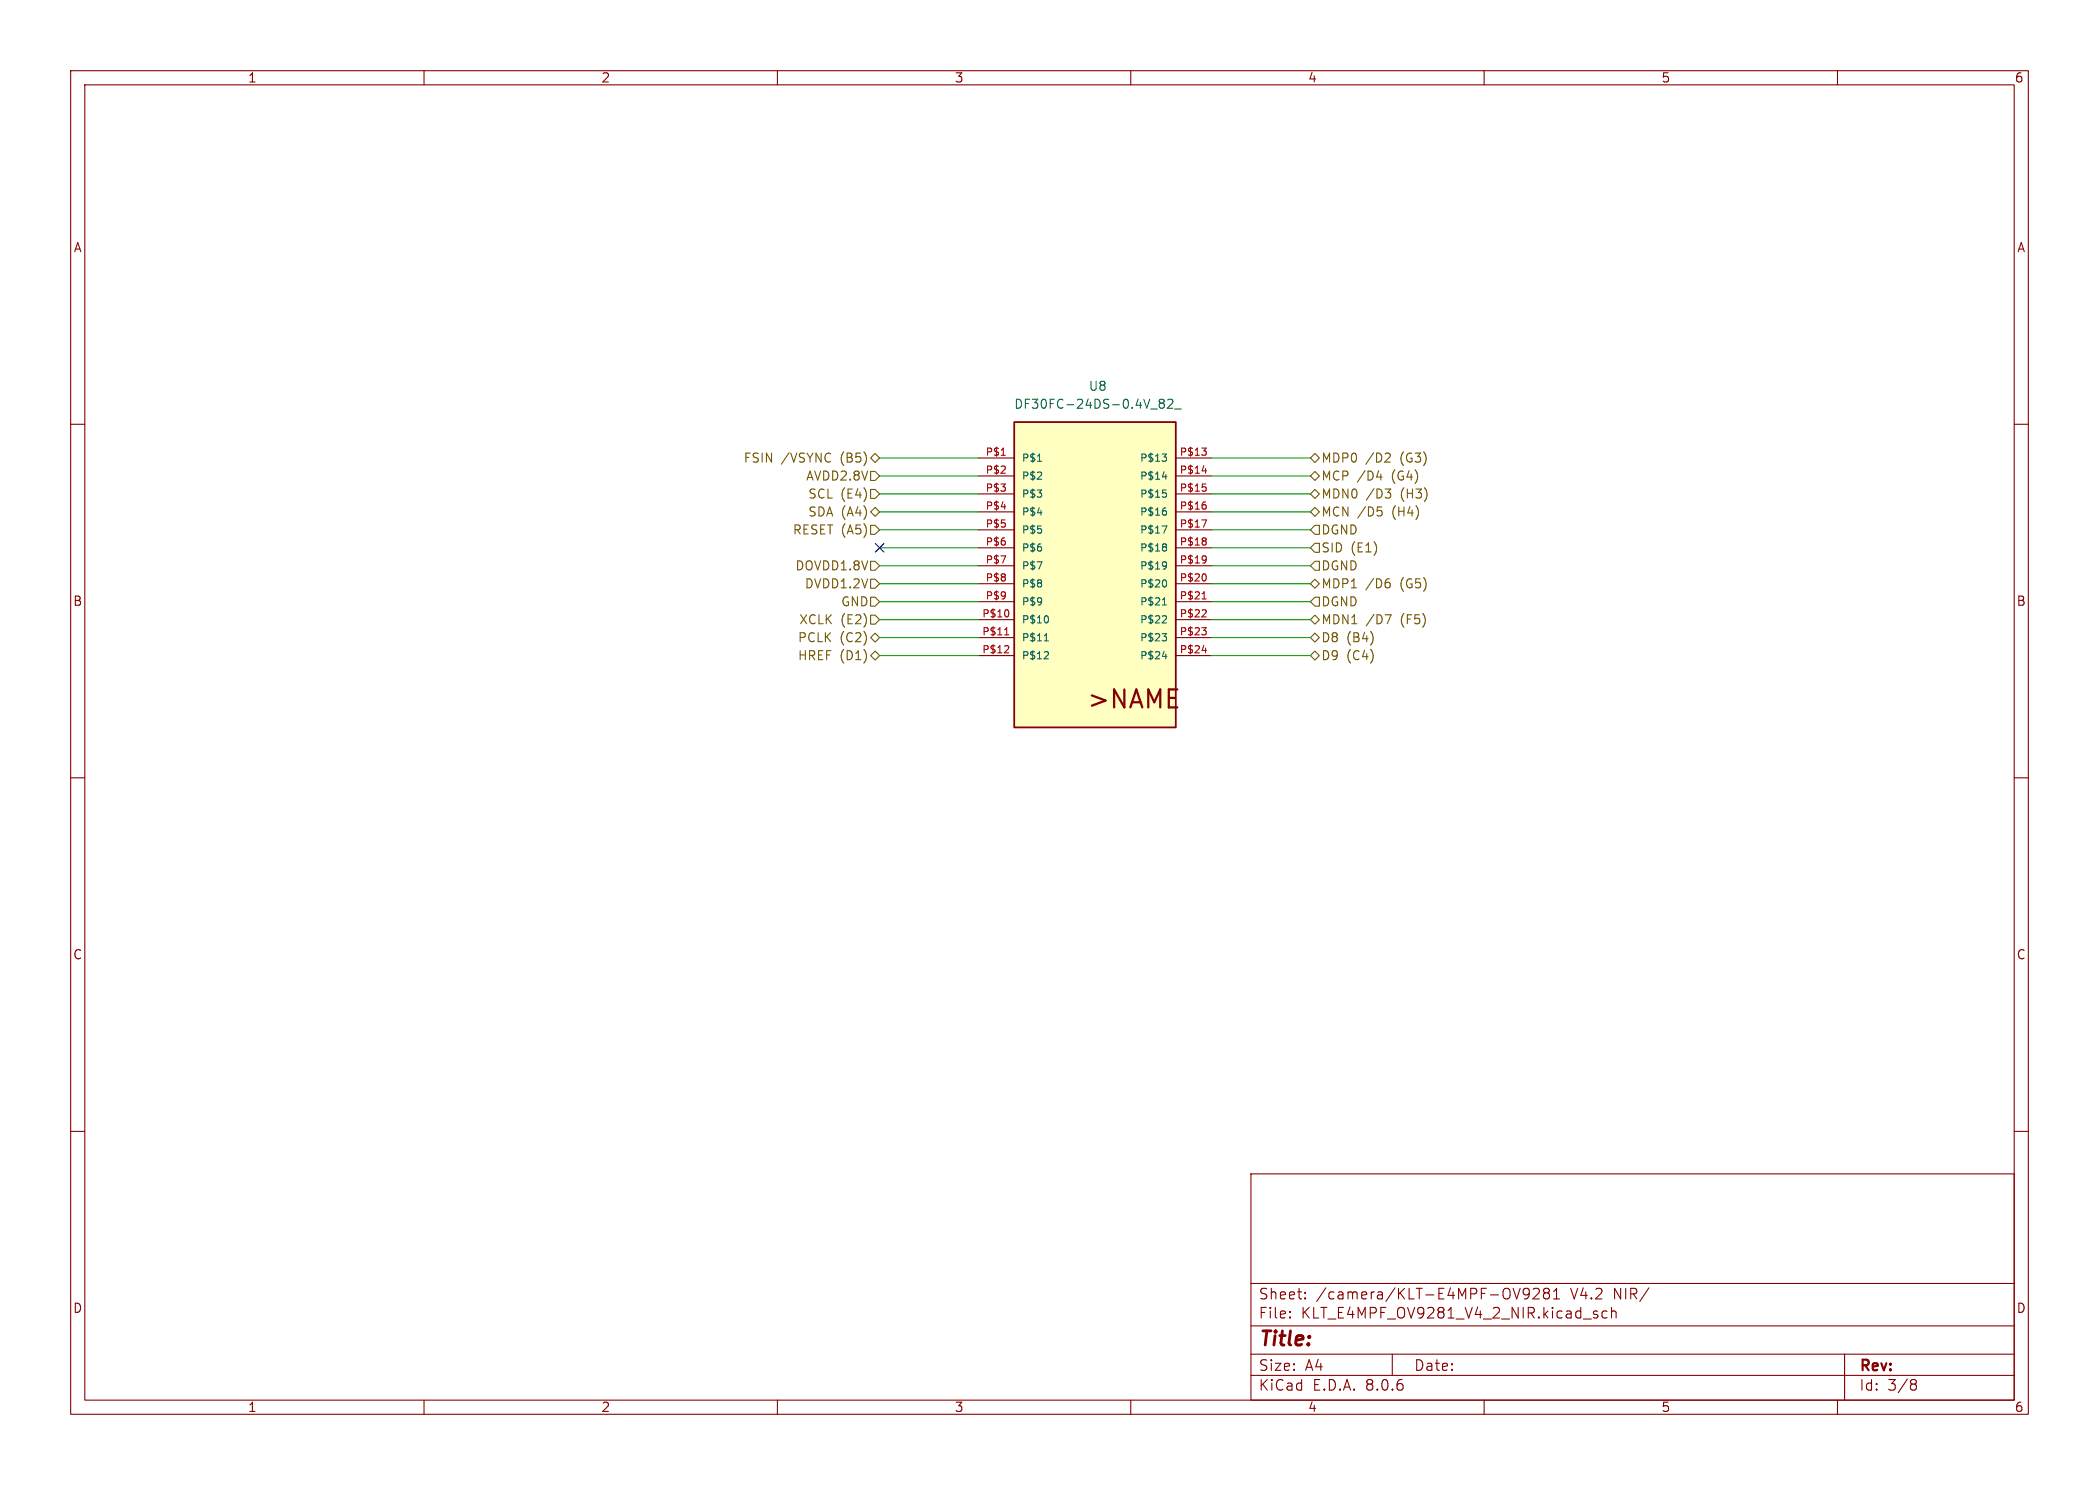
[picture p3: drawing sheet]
<svg xmlns="http://www.w3.org/2000/svg" width="297mm" height="210mm" viewBox="0 0 297 210" stroke-linecap="round" stroke-linejoin="round" font-family="sans-serif">
<g fill="none" stroke="#840000" stroke-width=".15">
<path d="M10 10h277v190h-277zM12 12h273v186h-273zM60 10v2M110 10v2M160 10v2M210 10v2M260 10v2M10 60h2M285 60h2M10 110h2M285 110h2M10 160h2"/>
<path d="M285 160h2M177 166h108v32h-108zM60 198v2M110 198v2M160 198v2M177 194.5h108M177 191.5h108M177 187.5h108M177 181.5h108M182.5 186.3h.1l-.1 .1M182.5 186.3v.1M182.5 185.5v.1"/>
<path d="M182.5 185.5h.1l-.1 .1M184.7 183.6v.1M184.7 183.6h-.1l.1 .1M184.7 182.8v.1M184.7 182.8h-.1l.1 .1M197 191.5v3M210 198v2M214.1 182.2l.5 1.5 .5-1.5M216.4 182.8l-.3 .3h-.3l-.3-.3v-.3l.2-.2 .4-.1 .2 .1a.99 .99 0 0 1-.3 1.4h-.3M217 182.3l.2-.1 .5 .1a.41 .41 0 0 1 0 .5l-.8 .9h.9M218.7 182.8l-.3 .3 .1 .5 .2 .1 .4-.1 .1-.2v-.4l-.2-.2M218.7 182.8h-.2a.31 .31 0 0 1-.1-.4 .31 .31 0 0 1 .3-.2l.4 .1a.31 .31 0 0 1 .1 .3 .31 .31 0 0 1-.2 .2"/>
<path d="M218.7 182.8h.3M219.8 183.7h.9M219.8 182.6l.4-.4v1.5M227.4 185.5l-.4-.1-.3 .3v.4l.1 .2 .2 .1 .4-.1M228 185.5a.37 .37 0 0 1 .7 .1v.8M228 184.9v1.5M260 198v2M261 191.5v6.5M270.6 195.1h.3l.3 .3-.1 .2-.2 .1M270.6 195.7h.3M270.9 195.7l.2 .2 .1 .4-.3 .3h-.3"/>
</g>
<path d="M143.5 59.7h22.9v43.2h-22.9z" fill="#ffffc2"/>
<path d="M143.5 59.7h22.9v43.2h-22.9z" fill="none" stroke="#840000" stroke-width=".25"/>
<g fill="none" stroke="#840000" stroke-width=".15">
<path d="M138.4 64.8h5.1M138.4 67.3h5.1M138.4 69.9h5.1M138.4 72.4h5.1M138.4 74.9h5.1M138.4 77.5h5.1M166.4 64.8h5M166.4 67.3h5M166.4 69.9h5M166.4 72.4h5M166.4 74.9h5M166.4 77.5h5"/>
<path d="M138.4 87.6h5.1M138.4 90.2h5.1M138.4 92.7h5.1M138.4 80h5.1M138.4 82.6h5.1M138.4 85.1h5.1M166.4 87.6h5M166.4 90.2h5M166.4 92.7h5M166.4 80h5M166.4 82.6h5M166.4 85.1h5"/>
</g>
<g fill="none" stroke="#006464" stroke-width=".15">
<path d="M164.3 57l-.3-.2 .3-.3h.2l.2 .2-.2 .3M164.3 57l-.3 .2 .1 .4 .2 .1h.3l.1-.2v-.3l-.2-.2M164.3 57h.2M165.2 56.6l.2-.1h.3l.2 .1 .1 .2-.1 .2-.7 .7h.8M166.2 57.9h1M146.8 65.2h.6M164.4 64.2h.7l-.4 .4M164.4 74.4h.7l-.4 1M164.5 67.4h.6M164.5 69.3h.5M164.8 71.8h.2M164.9 64.6l.2 .2v.2l-.2 .2"/>
<path d="M164.9 69.7l.2 .2v.2l-.2 .2M164.9 72.2l.2 .2v.3l-.2 .2M164.9 76.9l.2 .2-.2 .3h.1l.1 .3-.2 .2M164.9 79.5l.1 .1a.86 .86 0 0 1-.1 .8M165 67.1v.7M165.1 79.9l-.2 .2M147.8 90.6h.6M148 89.8l.1-.2v1M148.3 87.2l.1 .3-.1 .5M148.3 92.2l.1 .1-.1 .3-.6 .6h.7M164.4 89.6h.7l-.4 .4M164.5 85.6h.6"/>
<path d="M164.5 92.8h.6M164.7 84.7l.1-.2v1.1M164.9 87.1l.2 .2-.1 .2-.6 .6h.7M164.9 90l.2 .2v.2l-.2 .2M164.9 82l.2 .4-.2 .6M165 92.5v.7"/>
</g>
<g fill="none" stroke="#a90000" stroke-width=".15">
<path d="M141.7 64.4h.6M170 63.4h.7l-.4 .4M170 73.5h.7l-.4 1M170.1 66.6h.6M170.1 68.4h.5M170.4 71h.2M170.5 63.8l.2 .1v.3l-.2 .2M170.5 68.8l.2 .2v.3l-.2 .2M170.5 71.4l.2 .2v.2l-.2 .2M170.5 76.1l.2 .2-.2 .2 .1 .1 .1 .3-.2 .2M170.5 78.6l.1 .1a.86 .86 0 0 1-.1 .8M170.6 66.2v.7"/>
<path d="M170.7 79l-.2 .2M142.2 89.8h.5M142.3 88.9l.1-.1v1M142.5 91.3l.2 .2v.2l-.6 .6h.6M142.6 86.3l.1 .3-.1 .6M170 88.8h.7l-.4 .4M170.1 84.7h.6M170.1 92h.6M170.3 83.8l.1-.1v1M170.5 86.2l.2 .2-.1 .3-.6 .5h.7M170.5 89.2l.2 .1v.3l-.2 .2M170.5 81.2l.2 .3-.2 .6"/>
<path d="M170.6 91.6v.7"/>
</g>
<g fill="none" stroke="#725600" stroke-width=".15">
<path d="M123.2 66.7h.6l.7 .6-.7 .6h-.6zM123.2 74.3h.6l.7 .6-.7 .7h-.6zM123.2 64.8l.6-.7 .7 .7-.7 .6zM123.2 69.2h.6l.7 .7-.7 .6h-.6zM123.2 79.4h.6l.7 .6-.7 .6h-.6zM123.8 71.8l.7 .6-.7 .6-.6-.6zM185.4 67.3l.7-.6 .6 .6-.6 .6zM185.4 69.9l.7-.7 .6 .7-.6 .6zM185.4 64.8l.7-.7 .6 .7-.6 .6zM186.1 79.4h.6v1.2h-.6l-.7-.6zM186.1 76.8h.6v1.3h-.6l-.7-.6zM186.1 71.8l.6 .6-.6 .6-.7-.6z"/>
<path d="M186.1 74.3h.6v1.3h-.6l-.7-.7zM194.8 67.5h.8M194.9 71.7h.6M195.3 72.2l.3 .2v.3l-.3 .3M195.4 67v.9M196 69.2h.8l-.4 .4M196.5 64.1l.2 .2v.3l-.8 .7h.8M196.5 69.6l.3 .3v.3l-.3 .2M123.2 81.9h.6l.7 .7-.7 .6h-.6zM123.2 92.7l.6-.6 .7 .6-.7 .6zM123.2 84.5h.6l.7 .6-.7 .6h-.6zM123.2 87h.6l.7 .6-.7 .7h-.6z"/>
<path d="M123.8 89.5l.7 .7-.7 .6-.6-.6zM185.4 92.7l.7-.6 .6 .6-.6 .6zM185.4 82.6l.7-.7 .6 .7-.6 .6zM185.4 90.2l.7-.7 .6 .7-.6 .6zM185.4 87.6l.7-.6 .6 .6-.6 .7zM186.1 84.5h.6v1.2h-.6l-.7-.6zM196 86.9h.8l-.5 1.3M196.4 81.9h.2M196.5 82.3l.2 .3v.3l-.2 .2"/>
</g>
<g fill="none" stroke="#009600" stroke-width=".15">
<path d="M124.5 74.9h13.9M124.5 69.9h13.9M124.5 77.5h13.9M124.5 67.3h13.9M124.5 64.8h13.9M124.5 72.4h13.9M171.4 74.9h14M171.4 69.9h14M171.4 77.5h14M171.4 67.3h14M171.4 64.8h14M171.4 72.4h14"/>
<path d="M124.5 92.7h13.9M124.5 87.6h13.9M124.5 82.6h13.9M124.5 85.1h13.9M124.5 90.2h13.9M124.5 80h13.9M171.4 92.7h14M171.4 87.6h14M171.4 82.6h14M171.4 85.1h14M171.4 90.2h14M171.4 80h14"/>
</g>
<path d="M123.9 76.9l1.2 1.2M125.1 76.9l-1.2 1.2" fill="none" stroke="#000084" stroke-width=".15"/>
<text font-size="3.5" fill="#840000" x="153.7" y="100.6">&gt;NAME</text>
<text font-size="2.8" fill="#840000" x="178" y="190.9">Title:</text>
<g font-size="2.1" fill="#840000">
<text x="178" y="184">Sheet:</text>
<text x="186.2" y="184">/camera/KLT-E4MPF-OV9281</text>
<text x="222.3" y="184">V4.2</text>
<text x="228.5" y="184">NIR/</text>
<text x="178" y="186.7">File:</text>
<text x="184.1" y="186.7">KLT_E4MPF_OV9281_V4_2_NIR.kicad_sch</text>
<text x="178" y="196.9">KiCad</text>
<text x="178" y="194.1">Size:</text>
<text x="184.7" y="194.1">A4</text>
<text x="185.7" y="196.9">E.D.A.</text>
<text x="193.3" y="196.9">8.0.6</text>
<text x="200" y="194.1">Date:</text>
<text x="263" y="194.3">Rev:</text>
<text x="263" y="196.9">Id:</text>
<text x="267.1" y="196.9">3/8</text>
</g>
<g font-size="1.8" fill="#840000">
<text x="35" y="11.9">1</text>
<text x="85" y="11.9">2</text>
<text x="135" y="11.9">3</text>
<text x="185" y="11.9">4</text>
<text x="235" y="11.9">5</text>
<text x="285" y="11.9">6</text>
<text x="10.3" y="35.9">A</text>
<text x="285.3" y="35.9">A</text>
<text x="10.3" y="85.9">B</text>
<text x="285.3" y="85.9">B</text>
<text x="10.3" y="135.9">C</text>
<text x="285.3" y="135.9">C</text>
<text x="10.3" y="185.9">D</text>
<text x="285.3" y="185.9">D</text>
<text x="35" y="199.9">1</text>
<text x="85" y="199.9">2</text>
<text x="135" y="199.9">3</text>
<text x="185" y="199.9">4</text>
<text x="235" y="199.9">5</text>
<text x="285" y="199.9">6</text>
</g>
<g font-size="1.8" fill="#006464">
<text x="143.4" y="58">DF30FC-24DS-0.4V_82_</text>
<text x="154" y="55.5">U8</text>
</g>
<g font-size="1.8" fill="#725600">
<text x="105.1" y="65.6">FSIN</text>
<text x="110.5" y="65.6">/VSYNC</text>
<text x="119" y="65.6">(B5)</text>
<text x="186.9" y="65.6">MDP0</text>
<text x="193.3" y="65.6">/D2</text>
<text x="198.2" y="65.6">(G3)</text>
<text x="114" y="68.2">AVDD2.8V</text>
<text x="114.3" y="70.7">SCL (E4)</text>
<text x="186.9" y="68.2">MCP /D4</text>
<text x="186.9" y="70.7">MDN0</text>
<text x="193.3" y="70.7">/D3</text>
<text x="197" y="68.2">(G4)</text>
<text x="198.3" y="70.7">(H3)</text>
<text x="112.1" y="75.8">RESET (A5)</text>
<text x="114.3" y="73.3">SDA (A4)</text>
<text x="186.9" y="73.3">MCN /D5</text>
<text x="186.9" y="75.8">DGND</text>
<text x="197.1" y="73.3">(H4)</text>
<text x="112.5" y="80.9">DOVDD1.8V</text>
<text x="113.8" y="83.4">DVDD1.2V</text>
<text x="186.9" y="80.9">DGND</text>
<text x="186.9" y="78.3">SID</text>
<text x="186.9" y="83.4">MDP1</text>
<text x="191.1" y="78.3">(E1)</text>
<text x="193.3" y="83.4">/D6</text>
<text x="198.2" y="83.4">(G5)</text>
<text x="113" y="88.5">XCLK</text>
<text x="118.9" y="86">GND</text>
<text x="118.9" y="88.5">(E2)</text>
<text x="186.9" y="88.5">MDN1</text>
<text x="186.9" y="86">DGND</text>
<text x="193.3" y="88.5">/D7</text>
<text x="198.3" y="88.5">(F5)</text>
<text x="112.8" y="91">PCLK</text>
<text x="112.8" y="93.6">HREF (D1)</text>
<text x="118.8" y="91">(C2)</text>
<text x="186.9" y="93.6">D9</text>
<text x="186.9" y="91">D8</text>
<text x="190.5" y="93.6">(C4)</text>
<text x="190.5" y="91">(B4)</text>
</g>
<g font-size="1.4" fill="#a90000">
<text x="139.4" y="64.5">P$1</text>
<text x="166.8" y="64.5">P$13</text>
<text x="139.4" y="67.1">P$2</text>
<text x="139.4" y="69.6">P$3</text>
<text x="166.8" y="67.1">P$14</text>
<text x="166.8" y="69.6">P$15</text>
<text x="139.4" y="72.1">P$4</text>
<text x="139.4" y="74.7">P$5</text>
<text x="139.4" y="77.2">P$6</text>
<text x="166.8" y="72.1">P$16</text>
<text x="166.8" y="74.7">P$17</text>
<text x="166.8" y="77.2">P$18</text>
<text x="139.4" y="79.8">P$7</text>
<text x="139.4" y="82.3">P$8</text>
<text x="166.8" y="79.8">P$19</text>
<text x="166.8" y="82.3">P$20</text>
<text x="138.9" y="87.4">P$10</text>
<text x="138.9" y="89.9">P$11</text>
<text x="139.4" y="84.8">P$9</text>
<text x="166.8" y="84.8">P$21</text>
<text x="166.8" y="87.4">P$22</text>
<text x="166.8" y="89.9">P$23</text>
<text x="138.9" y="92.5">P$12</text>
<text x="166.8" y="92.5">P$24</text>
</g>
<g font-size="1.4" fill="#006464">
<text x="144.5" y="65.5">P$1</text>
<text x="161.2" y="65.5">P$13</text>
<text x="144.5" y="68">P$2</text>
<text x="144.5" y="70.6">P$3</text>
<text x="161.2" y="68">P$14</text>
<text x="161.2" y="70.6">P$15</text>
<text x="144.5" y="73.1">P$4</text>
<text x="144.5" y="75.7">P$5</text>
<text x="161.2" y="73.1">P$16</text>
<text x="161.2" y="75.7">P$17</text>
<text x="144.5" y="78.2">P$6</text>
<text x="144.5" y="80.7">P$7</text>
<text x="144.5" y="83.3">P$8</text>
<text x="161.2" y="78.2">P$18</text>
<text x="161.2" y="80.7">P$19</text>
<text x="161.2" y="83.3">P$20</text>
<text x="144.5" y="88.4">P$10</text>
<text x="144.5" y="85.8">P$9</text>
<text x="161.2" y="85.8">P$21</text>
<text x="161.2" y="88.4">P$22</text>
<text x="144.5" y="90.9">P$11</text>
<text x="144.5" y="93.4">P$12</text>
<text x="161.2" y="90.9">P$23</text>
<text x="161.2" y="93.4">P$24</text>
</g>
</svg>
